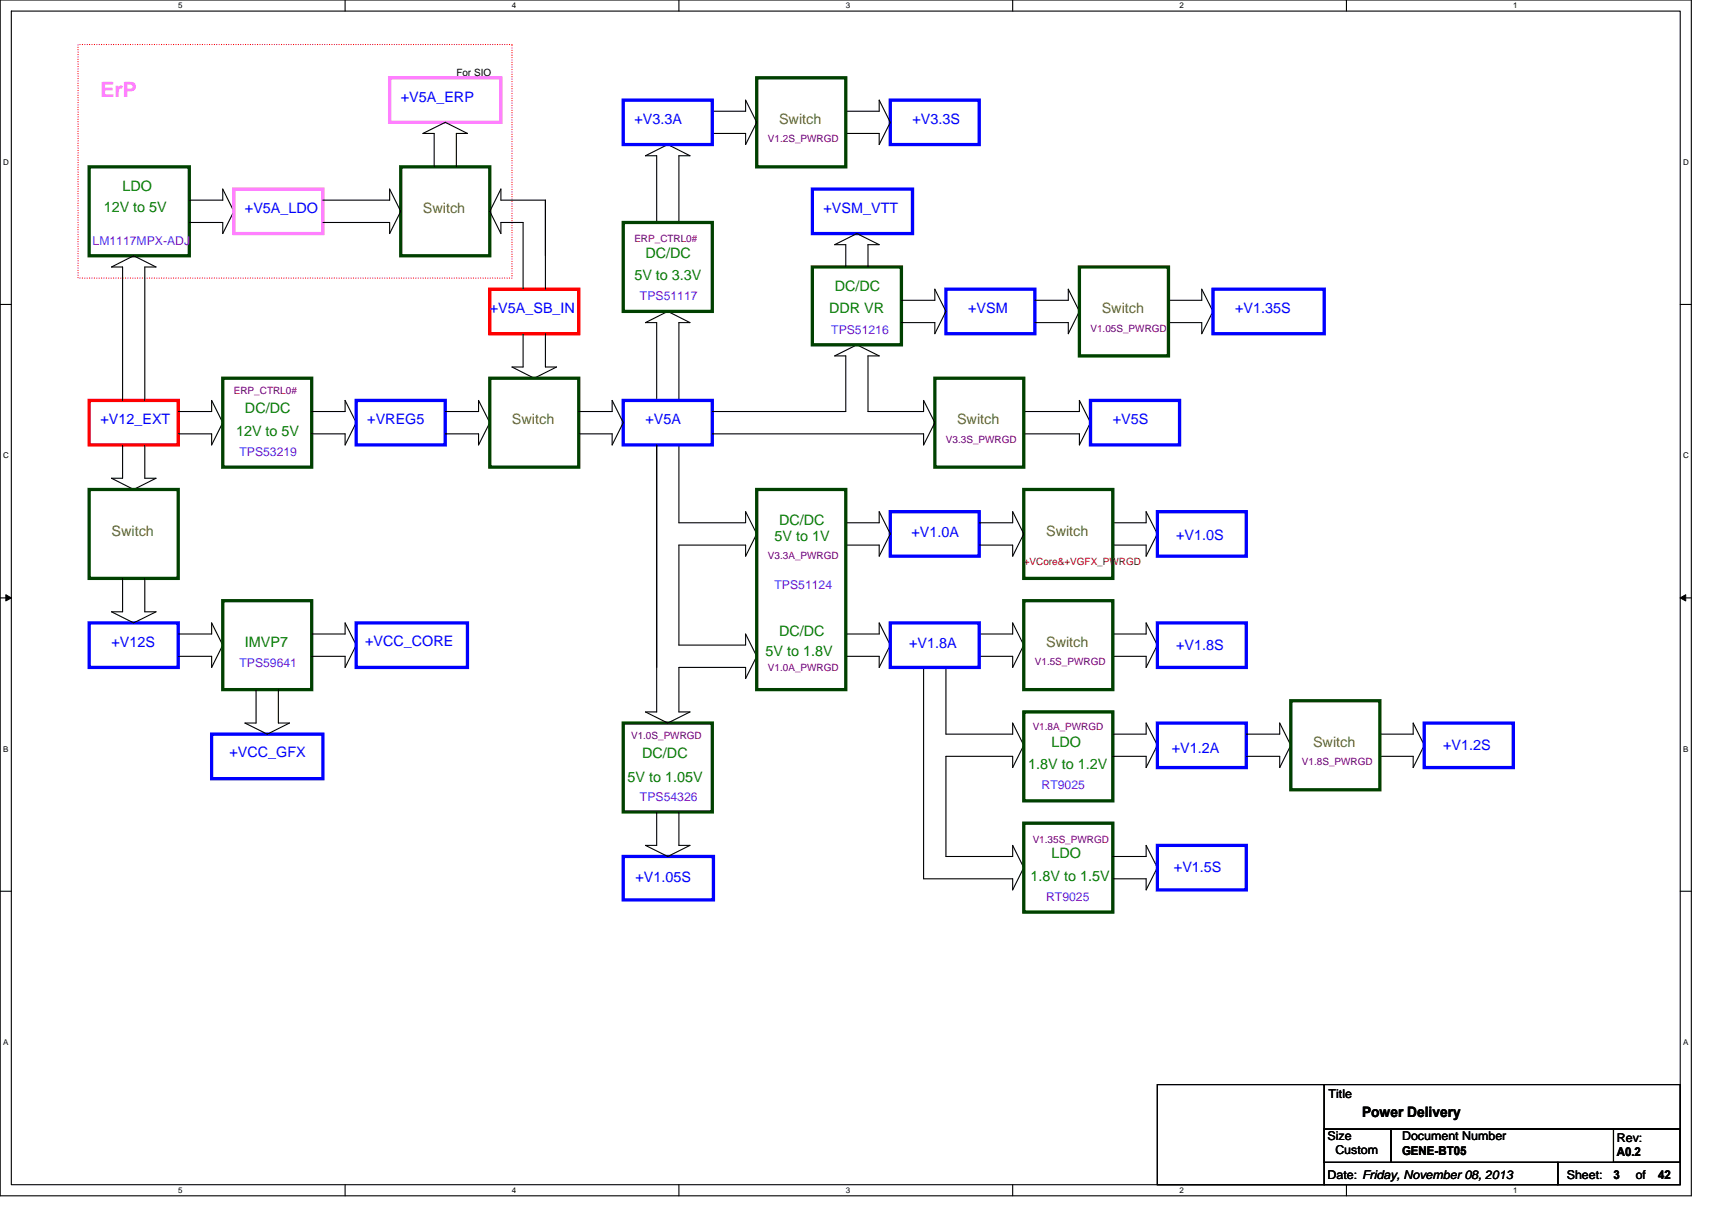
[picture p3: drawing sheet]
<svg xmlns="http://www.w3.org/2000/svg" width="297mm" height="210mm" viewBox="0 0 297 210" stroke-linecap="round" stroke-linejoin="round" font-family="sans-serif">
<path d="M0 0h293.5v207.5h-293.5zM2 1.9h289.5v203.7h-289.5z" fill="none" stroke="#000" stroke-width=".19"/>
<g fill="#fff">
<path d="M30.9 .2h.8v1.6h-.8z"/>
<path d="M30.9 205.8h.8v1.5h-.8z"/>
</g>
<path d="M59.9 0v1.9M59.9 205.6v1.9" fill="none" stroke="#000" stroke-width=".19"/>
<g fill="#fff">
<path d="M88.8 .2h.8v1.6h-.8z"/>
<path d="M88.8 205.8h.8v1.5h-.8z"/>
</g>
<path d="M117.8 0v1.9M117.8 205.6v1.9" fill="none" stroke="#000" stroke-width=".19"/>
<g fill="#fff">
<path d="M146.7 .2h.8v1.6h-.8z"/>
<path d="M146.7 205.8h.8v1.5h-.8z"/>
</g>
<path d="M175.7 0v1.9M175.7 205.6v1.9" fill="none" stroke="#000" stroke-width=".19"/>
<g fill="#fff">
<path d="M204.7 .2h.7v1.6h-.7z"/>
<path d="M204.7 205.8h.7v1.5h-.7z"/>
</g>
<path d="M233.6 0v1.9M233.6 205.6v1.9" fill="none" stroke="#000" stroke-width=".19"/>
<g fill="#fff">
<path d="M262.6 .2h.7v1.6h-.7z"/>
<path d="M262.6 205.8h.7v1.5h-.7z"/>
<path d="M.5 27.4h1v1.5h-1z"/>
<path d="M292 27.4h1v1.5h-1z"/>
<path d="M.5 78.3h1v1.5h-1z"/>
<path d="M292 78.3h1v1.5h-1z"/>
</g>
<path d="M0 52.8h2M291.5 52.8h2" fill="none" stroke="#000" stroke-width=".19"/>
<g fill="#fff">
<path d="M.5 129.2h.9v1.5h-.9z"/>
<path d="M292 129.2h.9v1.5h-.9z"/>
</g>
<path d="M0 103.8h2M291.5 103.8h2" fill="none" stroke="#000" stroke-width=".19"/>
<path d="M1 103.2l1 .6-1 .5zM291.5 103.8l1-.6v1.1z" fill="#000" stroke="#000" stroke-width=".17"/>
<g fill="#fff">
<path d="M.5 180.1h.9v1.6h-.9z"/>
<path d="M292 180.1h.9v1.6h-.9z"/>
</g>
<g fill="none" stroke="#000" stroke-width=".19">
<path d="M123.6 19.3h5.8v-1.9l1.9 3.8-1.9 3.9v-1.9h-5.8M146.7 19.3h5.8v-1.9l2 3.8-2 3.9v-1.9h-5.8M32.8 34.7h5.8v-1.9l2 3.9-2 3.8v-1.9h-5.8M56 34.7h11.6v-1.9l1.9 3.9-1.9 3.8v-1.9h-11.6M75.3 29v-5.8h-1.9l3.9-2 3.8 2h-1.9v5.8M94.6 34.7v15.5M94.6 34.7v9.7M94.6 34.7h-7.7v-1.9l-1.9 3.9 1.9 3.8v-1.9h3.9v11.6M113.9 38.6v-11.6h-1.9l3.9-1.9 3.8 1.9h-1.9v11.6M90.8 57.9v5.8h-2l3.9 1.9 3.9-1.9h-2v-5.8M146.7 46.3v-3.8h-1.9l3.9-2 3.8 2h-1.9v3.8M156.4 52.1h5.8v-1.9l1.9 3.8-1.9 3.9v-1.9h-5.8"/>
<path d="M179.6 52.1h5.8v-1.9l1.9 3.8-1.9 3.9v-1.9h-5.8M202.7 52.1h5.8v-1.9l2 3.8-2 3.9v-1.9h-5.8M21.3 77.2v5.8h-2l3.9 1.9 3.9-1.9h-2v-5.8M21.3 69.5v-23.2h-2l3.9-1.9 3.9 1.9h-2v23.2M30.9 71.4h5.8v-1.9l1.9 3.8-1.9 3.9v-1.9h-5.8M54.1 71.4h5.8v-1.9l1.9 3.8-1.9 3.9v-1.9h-5.8M77.3 71.4h5.7v-1.9l2 3.8-2 3.9v-1.9h-5.7M100.4 71.4h5.8v-1.9l1.9 3.8-1.9 3.9v-1.9h-5.8M113.9 69.5v-13.5h-1.9l3.9-2 3.8 2h-1.9v13.5M117.8 77.2v13.5h11.6v-1.9l1.9 3.8-1.9 3.9v-1.9h-11.6v17.4h11.6v-2l1.9 3.9-1.9 3.9v-2h-11.6v7.7h1.9l-3.8 2-3.9-2h1.9v-46.3v38.6M123.6 71.4h23.1v-9.6h-1.9l3.9-2 3.8 2h-1.9v9.6h9.6v-1.9l2 3.8-2 3.9v-1.9h-36.6M177.6 71.4h9.7v-1.9l1.9 3.8-1.9 3.9v-1.9h-9.7"/>
<path d="M146.7 90.7h5.8v-1.9l2 3.8-2 3.9v-1.9h-5.8M169.9 90.7h5.8v-1.9l1.9 3.8-1.9 3.9v-1.9h-5.8M193.1 90.7h5.8v-1.9l1.9 3.8-1.9 3.9v-1.9h-5.8M21.3 100.4v5.8h-2l3.9 1.9 3.9-1.9h-2v-5.8M30.9 110h5.8v-1.9l1.9 3.9-1.9 3.8v-1.9h-5.8M44.4 119.7v5.8h-1.9l3.9 1.9 3.8-1.9h-1.9v-5.8M54.1 110h5.8v-1.9l1.9 3.9-1.9 3.8v-1.9h-5.8M146.7 110h5.8v-1.9l2 3.9-2 3.8v-1.9h-5.8M160.2 115.8v36.7h15.5v1.9l1.9-3.8-1.9-3.9v1.9h-11.6v-17.3h11.6v1.9l1.9-3.9-1.9-3.8v1.9h-11.6v-11.6M169.9 110h5.8v-1.9l1.9 3.9-1.9 3.8v-1.9h-5.8M193.1 110h5.8v-1.9l1.9 3.9-1.9 3.8v-1.9h-5.8M193.1 127.4h5.8v-1.9l1.9 3.8-1.9 3.9v-1.9h-5.8"/>
<path d="M216.2 127.4h5.8v-1.9l2 3.8-2 3.9v-1.9h-5.8M239.4 127.4h5.8v-1.9l1.9 3.8-1.9 3.9v-1.9h-5.8M0 154.7h2M113.9 140.9v5.8h-1.9l3.9 1.9 3.8-1.9h-1.9v-5.8M193.1 148.6h5.8v-1.9l1.9 3.9-1.9 3.8v-1.9h-5.8M291.5 154.7h2M200.8 188.2h29v17.4h-29zM229.8 195.9h11.5v5.8h-11.5zM229.8 188.2h61.7v7.7h-61.7zM241.3 195.9h50.2v5.8h-50.2zM279.9 195.9h11.6v5.8h-11.6zM229.8 201.7h40.5v3.9h-40.5z"/>
<path d="M270.3 201.7h21.2v3.9h-21.2z"/>
</g>
<g fill="none" stroke="#004000" stroke-width=".57">
<path d="M131.3 13.5h15.4v15.5h-15.4zM15.5 29h17.3v15.4h-17.3zM69.5 29h15.5v15.4h-15.5zM108.1 38.6h15.5v15.4h-15.5zM140.9 46.3h15.5v13.5h-15.5zM187.3 46.3h15.4v15.5h-15.4zM38.6 65.6h15.5v15.5h-15.5zM85 65.6h15.4v15.5h-15.4zM162.2 65.6h15.4v15.5h-15.4zM15.5 84.9h15.4v15.5h-15.4zM131.3 84.9h15.4v34.8h-15.4zM177.6 84.9h15.5v15.5h-15.5z"/>
<path d="M38.6 104.2h15.5v15.5h-15.5zM177.6 104.2h15.5v15.5h-15.5zM108.1 125.5h15.5v15.4h-15.5zM177.6 123.5h15.5v15.5h-15.5zM224 121.6h15.4v15.5h-15.4zM177.6 142.9h15.5v15.4h-15.5z"/>
</g>
<g fill="none" stroke="#00f" stroke-width=".57">
<path d="M108.1 17.4h15.5v7.7h-15.5zM154.5 17.4h15.4v7.7h-15.4zM140.9 32.8h17.4v7.7h-17.4zM164.1 50.2h15.5v7.7h-15.5zM210.5 50.2h19.3v7.7h-19.3zM61.8 69.5h15.5v7.7h-15.5zM108.1 69.5h15.5v7.7h-15.5zM189.2 69.5h15.5v7.7h-15.5zM154.5 88.8h15.4v7.7h-15.4zM200.8 88.8h15.4v7.7h-15.4zM15.5 108.1h15.4v7.7h-15.4zM61.8 108.1h19.3v7.7h-19.3z"/>
<path d="M154.5 108.1h15.4v7.7h-15.4zM200.8 108.1h15.4v7.7h-15.4zM36.7 127.4h19.3v7.7h-19.3zM200.8 125.5h15.4v7.7h-15.4zM247.1 125.5h15.5v7.7h-15.5zM108.1 148.6h15.7v7.6h-15.7zM200.8 146.7h15.4v7.7h-15.4z"/>
</g>
<path d="M85 50.2h15.4v7.7h-15.4zM15.5 69.5h15.4v7.7h-15.4z" fill="none" stroke="#f00" stroke-width=".57"/>
<path d="M67.6 13.5h19.3v7.7h-19.3zM40.6 32.8h15.4v7.7h-15.4z" fill="none" stroke="#ff80ff" stroke-width=".57"/>
<path d="M13.5 7.7h75.3v40.6h-75.3z" fill="none" stroke="#f00" stroke-width=".19" stroke-dasharray="0 .4"/>
<text font-size="3.7" fill="#ff80ff" x="17.4" y="16.9">ErP</text>
<g font-size="2.5" fill="#00f">
<text x="69.5" y="17.7">+V5A_ERP</text>
<text x="110.1" y="21.5">+V3.3A</text>
<text x="158.3" y="21.5">+V3.3S</text>
<text x="42.5" y="37">+V5A_LDO</text>
<text x="142.9" y="37">+VSM_VTT</text>
<text x="85" y="54.4">+V5A_SB_IN</text>
<text x="168" y="54.4">+VSM</text>
<text x="214.3" y="54.4">+V1.35S</text>
<text x="17.4" y="73.7">+V12_EXT</text>
<text x="63.7" y="73.7">+VREG5</text>
<text x="112" y="73.7">+V5A</text>
<text x="193.1" y="73.7">+V5S</text>
<text x="158.1" y="93.2">+V1.0A</text>
<text x="204.1" y="93.7">+V1.0S</text>
<text x="19.3" y="112.3">+V12S</text>
<text x="63.3" y="112.1">+VCC_CORE</text>
<text x="157.8" y="112.5">+V1.8A</text>
<text x="204.1" y="112.9">+V1.8S</text>
<text x="39.8" y="131.4">+VCC_GFX</text>
<text x="203.3" y="130.6">+V1.2A</text>
<text x="250.4" y="130.2">+V1.2S</text>
<text x="110.3" y="153">+V1.05S</text>
<text x="203.7" y="151.3">+V1.5S</text>
</g>
<g font-size="2.5" fill="#808000">
<text x="135.2" y="21.5">Switch</text>
<text x="73.4" y="37">Switch</text>
<text x="191.2" y="54.4">Switch</text>
<text x="88.8" y="73.7">Switch</text>
<text x="166" y="73.7">Switch</text>
<text x="19.3" y="93">Switch</text>
<text x="181.5" y="93">Switch</text>
<text x="181.5" y="112.3">Switch</text>
<text x="227.8" y="129.6">Switch</text>
</g>
<g font-size="2.5" fill="#008000">
<text x="21.3" y="33.1">LDO</text>
<text x="18" y="36.8">12V to 5V</text>
<text x="112" y="44.7">DC/DC</text>
<text x="110.1" y="48.6">5V to 3.3V</text>
<text x="144.8" y="50.5">DC/DC</text>
<text x="143.8" y="54.4">DDR VR</text>
<text x="42.5" y="71.7">DC/DC</text>
<text x="41" y="75.6">12V to 5V</text>
<text x="134.4" y="93.9">5V to 1V</text>
<text x="135.2" y="91">DC/DC</text>
<text x="42.5" y="112.3">IMVP7</text>
<text x="132.8" y="113.8">5V to 1.8V</text>
<text x="135.2" y="110.3">DC/DC</text>
<text x="111.4" y="131.6">DC/DC</text>
<text x="182.5" y="129.6">LDO</text>
<text x="108.9" y="135.6">5V to 1.05V</text>
<text x="178.4" y="133.5">1.8V to 1.2V</text>
<text x="182.5" y="148.9">LDO</text>
<text x="178.8" y="152.8">1.8V to 1.5V</text>
</g>
<text font-size="2.5" x="236.3" y="193.8">Power Delivery</text>
<g font-size="2.1" fill="#8000ff">
<text x="16.1" y="42.4">LM1117MPX-ADJ</text>
<text x="111" y="52.1">TPS51117</text>
<text x="144.2" y="57.9">TPS51216</text>
<text x="41.5" y="79.1">TPS53219</text>
<text x="134.4" y="102.3">TPS51124</text>
<text x="41.5" y="115.8">TPS59641</text>
<text x="180.7" y="136.8">RT9025</text>
<text x="111" y="139">TPS54326</text>
<text x="181.5" y="156.3">RT9025</text>
</g>
<g font-size="2.1">
<text x="230.5" y="190.5">Title</text>
<text x="230.3" y="197.8">Size</text>
<text x="243.3" y="197.8">Document Number</text>
<text x="231.7" y="200.3">Custom</text>
<text x="243.3" y="200.4">GENE-BT05</text>
<text x="280.5" y="198.2">Rev:</text>
<text x="280.5" y="200.6">A0.2</text>
<text x="230.3" y="204.6">Date: Friday, November 08, 2013</text>
<text x="271.8" y="204.6">Sheet:</text>
<text x="279.9" y="204.7">3</text>
<text x="283.8" y="204.6">of</text>
<text x="287.7" y="204.7">42</text>
</g>
<text font-size="1.7" x="79.2" y="13.1">For SIO</text>
<g font-size="1.7" fill="#800040">
<text x="133.2" y="24.7">V1.2S_PWRGD</text>
<text x="110.1" y="42.1">ERP_CTRL0#</text>
<text x="189.2" y="57.5">V1.05S_PWRGD</text>
<text x="40.6" y="68.3">ERP_CTRL0#</text>
<text x="164.1" y="76.8">V3.3S_PWRGD</text>
<text x="133.2" y="97.1">V3.3A_PWRGD</text>
<text x="133.2" y="116.4">V1.0A_PWRGD</text>
<text x="179.6" y="115.4">V1.5S_PWRGD</text>
<text x="109.5" y="128.2">V1.0S_PWRGD</text>
<text x="179.2" y="126.6">V1.8A_PWRGD</text>
<text x="225.9" y="132.8">V1.8S_PWRGD</text>
<text x="179.2" y="146.3">V1.35S_PWRGD</text>
</g>
<text font-size="1.7" fill="#800000" x="177.6" y="98.1">+VCore&amp;+VGFX_PWRGD</text>
<g font-size="1.4">
<text x="30.9" y="1.5">5</text>
<text x="88.8" y="1.5">4</text>
<text x="146.7" y="1.5">3</text>
<text x="204.7" y="1.5">2</text>
<text x="262.6" y="1.5">1</text>
<text x=".5" y="28.6">D</text>
<text x="292" y="28.6">D</text>
<text x=".5" y="79.5">C</text>
<text x="292" y="79.5">C</text>
<text x=".5" y="130.5">B</text>
<text x="292" y="130.5">B</text>
<text x=".5" y="181.4">A</text>
<text x="292" y="181.4">A</text>
<text x="30.9" y="207.1">5</text>
<text x="88.8" y="207.1">4</text>
<text x="146.7" y="207.1">3</text>
<text x="204.7" y="207.1">2</text>
<text x="262.6" y="207.1">1</text>
</g>
</svg>
